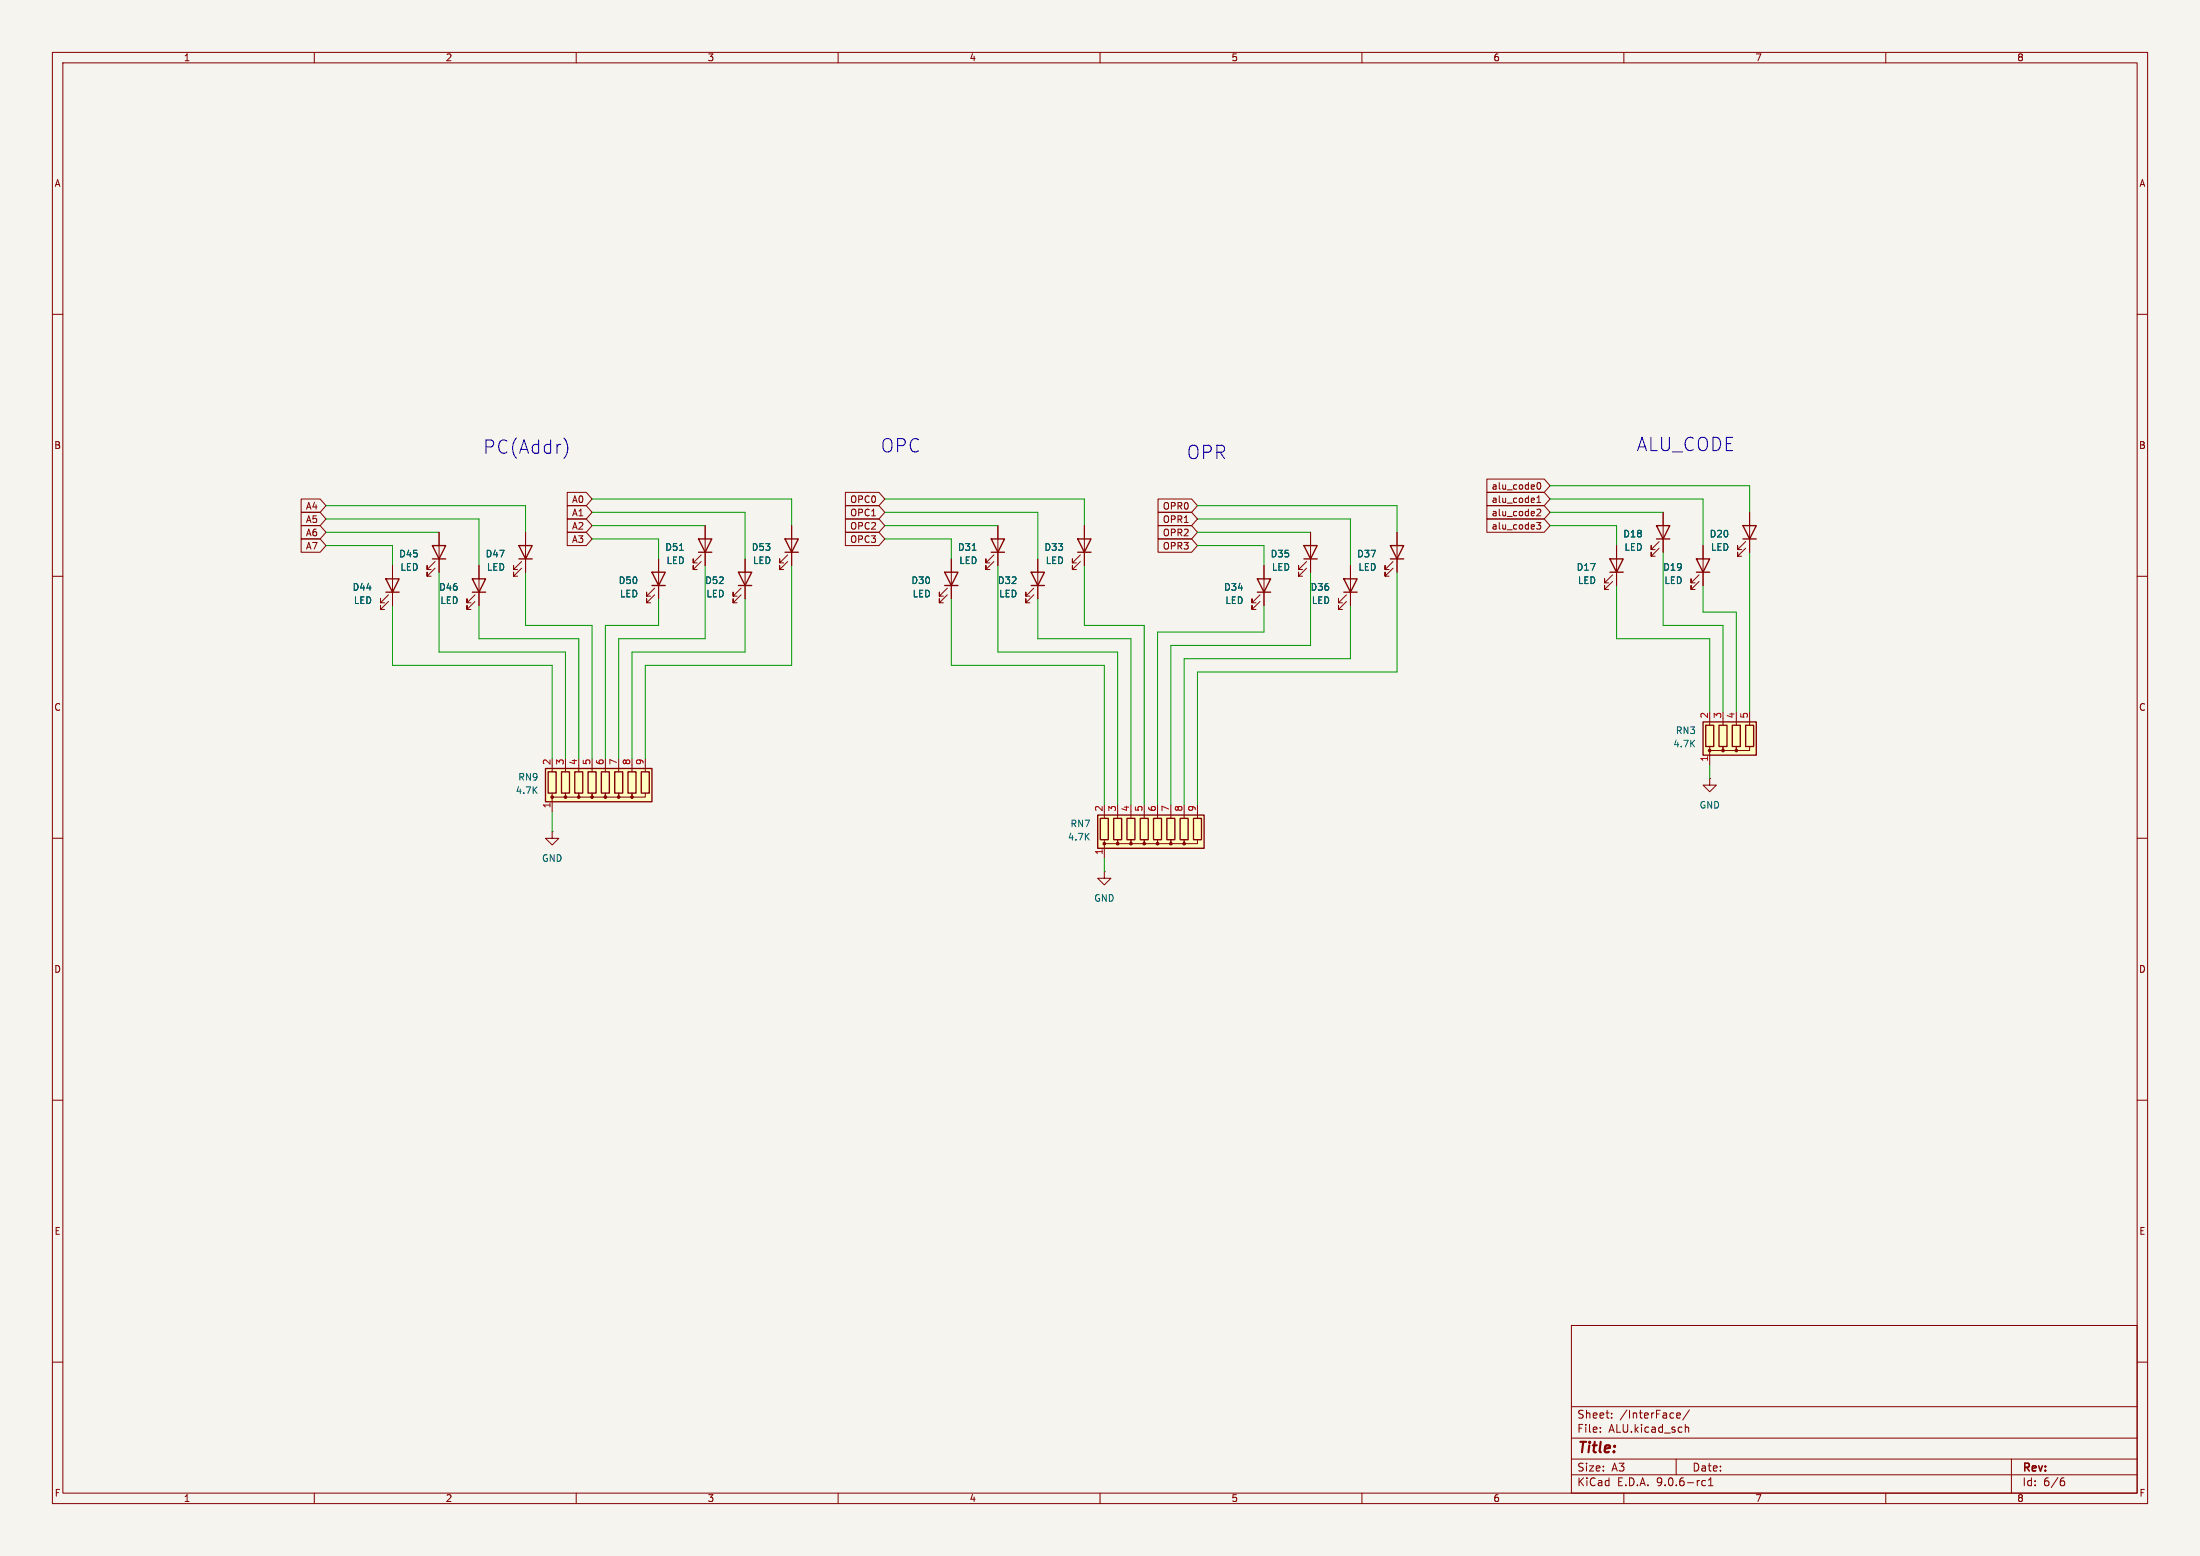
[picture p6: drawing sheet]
(kicad_sch
 (version 20250114)
 (generator "eeschema")
 (generator_version "9.0")
 (paper "A3")
 (lib_symbols
  (symbol "Device:R_Network04"
   (pin_names
    (offset 0) (hide yes)) (exclude_from_sim no) (in_bom yes) (on_board yes)
   (property "Reference" "RN" (at -7.62 0 90) (effects (font (size 1.27 1.27))))
   (property "Value" "R_Network04" (at 5.08 0 90) (effects (font (size 1.27 1.27))))
   (property "Footprint" "Resistor_THT:R_Array_SIP5" (at 6.985 0 90) (effects (font (size 1.27 1.27)) (hide yes)))
   (property "Datasheet" "http://www.vishay.com/docs/31509/csc.pdf" (at 0 0 0) (effects (font (size 1.27 1.27)) (hide yes)))
   (property "Description" "4 resistor network, star topology, bussed resistors, small symbol" (at 0 0 0) (effects (font (size 1.27 1.27)) (hide yes)))
   (symbol "R_Network04_0_1"
    (rectangle (start -6.35 -3.175) (end 3.81 3.175) (stroke (width 0.254) (type default)) (fill (type background)))
    (rectangle (start -5.842 1.524) (end -4.318 -2.54) (stroke (width 0.254) (type default)) (fill (type none)))
    (circle (center -5.08 2.286) (radius 0.254) (stroke (width 0) (type default)) (fill (type outline)))
    (polyline (pts (xy -5.08 1.524) (xy -5.08 2.286) (xy -2.54 2.286) (xy -2.54 1.524)) (stroke (width 0) (type default)) (fill (type none)))
    (polyline (pts (xy -5.08 -2.54) (xy -5.08 -3.81)) (stroke (width 0) (type default)) (fill (type none)))
    (rectangle (start -3.302 1.524) (end -1.778 -2.54) (stroke (width 0.254) (type default)) (fill (type none)))
    (circle (center -2.54 2.286) (radius 0.254) (stroke (width 0) (type default)) (fill (type outline)))
    (polyline (pts (xy -2.54 1.524) (xy -2.54 2.286) (xy 0 2.286) (xy 0 1.524)) (stroke (width 0) (type default)) (fill (type none)))
    (polyline (pts (xy -2.54 -2.54) (xy -2.54 -3.81)) (stroke (width 0) (type default)) (fill (type none)))
    (rectangle (start -0.762 1.524) (end 0.762 -2.54) (stroke (width 0.254) (type default)) (fill (type none)))
    (circle (center 0 2.286) (radius 0.254) (stroke (width 0) (type default)) (fill (type outline)))
    (polyline (pts (xy 0 1.524) (xy 0 2.286) (xy 2.54 2.286) (xy 2.54 1.524)) (stroke (width 0) (type default)) (fill (type none)))
    (polyline (pts (xy 0 -2.54) (xy 0 -3.81)) (stroke (width 0) (type default)) (fill (type none)))
    (rectangle (start 1.778 1.524) (end 3.302 -2.54) (stroke (width 0.254) (type default)) (fill (type none)))
    (polyline (pts (xy 2.54 -2.54) (xy 2.54 -3.81)) (stroke (width 0) (type default)) (fill (type none))))
   (symbol "R_Network04_1_1"
    (pin passive line (at -5.08 5.08 270) (length 2.54) (name "common" (effects (font (size 1.27 1.27)))) (number "1" (effects (font (size 1.27 1.27)))))
    (pin passive line (at -5.08 -5.08 90) (length 1.27) (name "R1" (effects (font (size 1.27 1.27)))) (number "2" (effects (font (size 1.27 1.27)))))
    (pin passive line (at -2.54 -5.08 90) (length 1.27) (name "R2" (effects (font (size 1.27 1.27)))) (number "3" (effects (font (size 1.27 1.27)))))
    (pin passive line (at 0 -5.08 90) (length 1.27) (name "R3" (effects (font (size 1.27 1.27)))) (number "4" (effects (font (size 1.27 1.27)))))
    (pin passive line (at 2.54 -5.08 90) (length 1.27) (name "R4" (effects (font (size 1.27 1.27)))) (number "5" (effects (font (size 1.27 1.27))))))
   (embedded_fonts no))
  (symbol "Device:R_Network08"
   (pin_names
    (offset 0) (hide yes)) (exclude_from_sim no) (in_bom yes) (on_board yes)
   (property "Reference" "RN" (at -12.7 0 90) (effects (font (size 1.27 1.27))))
   (property "Value" "R_Network08" (at 10.16 0 90) (effects (font (size 1.27 1.27))))
   (property "Footprint" "Resistor_THT:R_Array_SIP9" (at 12.065 0 90) (effects (font (size 1.27 1.27)) (hide yes)))
   (property "Datasheet" "http://www.vishay.com/docs/31509/csc.pdf" (at 0 0 0) (effects (font (size 1.27 1.27)) (hide yes)))
   (property "Description" "8 resistor network, star topology, bussed resistors, small symbol" (at 0 0 0) (effects (font (size 1.27 1.27)) (hide yes)))
   (symbol "R_Network08_0_1"
    (rectangle (start -11.43 -3.175) (end 8.89 3.175) (stroke (width 0.254) (type default)) (fill (type background)))
    (rectangle (start -10.922 1.524) (end -9.398 -2.54) (stroke (width 0.254) (type default)) (fill (type none)))
    (circle (center -10.16 2.286) (radius 0.254) (stroke (width 0) (type default)) (fill (type outline)))
    (polyline (pts (xy -10.16 1.524) (xy -10.16 2.286) (xy -7.62 2.286) (xy -7.62 1.524)) (stroke (width 0) (type default)) (fill (type none)))
    (polyline (pts (xy -10.16 -2.54) (xy -10.16 -3.81)) (stroke (width 0) (type default)) (fill (type none)))
    (rectangle (start -8.382 1.524) (end -6.858 -2.54) (stroke (width 0.254) (type default)) (fill (type none)))
    (circle (center -7.62 2.286) (radius 0.254) (stroke (width 0) (type default)) (fill (type outline)))
    (polyline (pts (xy -7.62 1.524) (xy -7.62 2.286) (xy -5.08 2.286) (xy -5.08 1.524)) (stroke (width 0) (type default)) (fill (type none)))
    (polyline (pts (xy -7.62 -2.54) (xy -7.62 -3.81)) (stroke (width 0) (type default)) (fill (type none)))
    (rectangle (start -5.842 1.524) (end -4.318 -2.54) (stroke (width 0.254) (type default)) (fill (type none)))
    (circle (center -5.08 2.286) (radius 0.254) (stroke (width 0) (type default)) (fill (type outline)))
    (polyline (pts (xy -5.08 1.524) (xy -5.08 2.286) (xy -2.54 2.286) (xy -2.54 1.524)) (stroke (width 0) (type default)) (fill (type none)))
    (polyline (pts (xy -5.08 -2.54) (xy -5.08 -3.81)) (stroke (width 0) (type default)) (fill (type none)))
    (rectangle (start -3.302 1.524) (end -1.778 -2.54) (stroke (width 0.254) (type default)) (fill (type none)))
    (circle (center -2.54 2.286) (radius 0.254) (stroke (width 0) (type default)) (fill (type outline)))
    (polyline (pts (xy -2.54 1.524) (xy -2.54 2.286) (xy 0 2.286) (xy 0 1.524)) (stroke (width 0) (type default)) (fill (type none)))
    (polyline (pts (xy -2.54 -2.54) (xy -2.54 -3.81)) (stroke (width 0) (type default)) (fill (type none)))
    (rectangle (start -0.762 1.524) (end 0.762 -2.54) (stroke (width 0.254) (type default)) (fill (type none)))
    (circle (center 0 2.286) (radius 0.254) (stroke (width 0) (type default)) (fill (type outline)))
    (polyline (pts (xy 0 1.524) (xy 0 2.286) (xy 2.54 2.286) (xy 2.54 1.524)) (stroke (width 0) (type default)) (fill (type none)))
    (polyline (pts (xy 0 -2.54) (xy 0 -3.81)) (stroke (width 0) (type default)) (fill (type none)))
    (rectangle (start 1.778 1.524) (end 3.302 -2.54) (stroke (width 0.254) (type default)) (fill (type none)))
    (circle (center 2.54 2.286) (radius 0.254) (stroke (width 0) (type default)) (fill (type outline)))
    (polyline (pts (xy 2.54 1.524) (xy 2.54 2.286) (xy 5.08 2.286) (xy 5.08 1.524)) (stroke (width 0) (type default)) (fill (type none)))
    (polyline (pts (xy 2.54 -2.54) (xy 2.54 -3.81)) (stroke (width 0) (type default)) (fill (type none)))
    (rectangle (start 4.318 1.524) (end 5.842 -2.54) (stroke (width 0.254) (type default)) (fill (type none)))
    (circle (center 5.08 2.286) (radius 0.254) (stroke (width 0) (type default)) (fill (type outline)))
    (polyline (pts (xy 5.08 1.524) (xy 5.08 2.286) (xy 7.62 2.286) (xy 7.62 1.524)) (stroke (width 0) (type default)) (fill (type none)))
    (polyline (pts (xy 5.08 -2.54) (xy 5.08 -3.81)) (stroke (width 0) (type default)) (fill (type none)))
    (rectangle (start 6.858 1.524) (end 8.382 -2.54) (stroke (width 0.254) (type default)) (fill (type none)))
    (polyline (pts (xy 7.62 -2.54) (xy 7.62 -3.81)) (stroke (width 0) (type default)) (fill (type none))))
   (symbol "R_Network08_1_1"
    (pin passive line (at -10.16 5.08 270) (length 2.54) (name "common" (effects (font (size 1.27 1.27)))) (number "1" (effects (font (size 1.27 1.27)))))
    (pin passive line (at -10.16 -5.08 90) (length 1.27) (name "R1" (effects (font (size 1.27 1.27)))) (number "2" (effects (font (size 1.27 1.27)))))
    (pin passive line (at -7.62 -5.08 90) (length 1.27) (name "R2" (effects (font (size 1.27 1.27)))) (number "3" (effects (font (size 1.27 1.27)))))
    (pin passive line (at -5.08 -5.08 90) (length 1.27) (name "R3" (effects (font (size 1.27 1.27)))) (number "4" (effects (font (size 1.27 1.27)))))
    (pin passive line (at -2.54 -5.08 90) (length 1.27) (name "R4" (effects (font (size 1.27 1.27)))) (number "5" (effects (font (size 1.27 1.27)))))
    (pin passive line (at 0 -5.08 90) (length 1.27) (name "R5" (effects (font (size 1.27 1.27)))) (number "6" (effects (font (size 1.27 1.27)))))
    (pin passive line (at 2.54 -5.08 90) (length 1.27) (name "R6" (effects (font (size 1.27 1.27)))) (number "7" (effects (font (size 1.27 1.27)))))
    (pin passive line (at 5.08 -5.08 90) (length 1.27) (name "R7" (effects (font (size 1.27 1.27)))) (number "8" (effects (font (size 1.27 1.27)))))
    (pin passive line (at 7.62 -5.08 90) (length 1.27) (name "R8" (effects (font (size 1.27 1.27)))) (number "9" (effects (font (size 1.27 1.27))))))
   (embedded_fonts no))
  (symbol "LED_1"
   (pin_numbers (hide yes))
   (pin_names
    (offset 1.016) (hide yes)) (exclude_from_sim no) (in_bom yes) (on_board yes)
   (property "Reference" "D" (at 0 2.54 0) (effects (font (size 1.27 1.27))))
   (property "Value" "LED" (at 0 -2.54 0) (effects (font (size 1.27 1.27))))
   (property "Footprint" "" (at 0 0 0) (effects (font (size 1.27 1.27)) (hide yes)))
   (property "Datasheet" "~" (at 0 0 0) (effects (font (size 1.27 1.27)) (hide yes)))
   (property "Description" "Light emitting diode" (at 0 0 0) (effects (font (size 1.27 1.27)) (hide yes)))
   (property "Sim.Pins" "1=K 2=A" (at 0 0 0) (effects (font (size 1.27 1.27)) (hide yes)))
   (symbol "LED_1_0_1"
    (polyline (pts (xy -3.048 -0.762) (xy -4.572 -2.286) (xy -3.81 -2.286) (xy -4.572 -2.286) (xy -4.572 -1.524)) (stroke (width 0) (type default)) (fill (type none)))
    (polyline (pts (xy -1.778 -0.762) (xy -3.302 -2.286) (xy -2.54 -2.286) (xy -3.302 -2.286) (xy -3.302 -1.524)) (stroke (width 0) (type default)) (fill (type none)))
    (polyline (pts (xy -1.27 0) (xy 1.27 0)) (stroke (width 0) (type default)) (fill (type none)))
    (polyline (pts (xy -1.27 -1.27) (xy -1.27 1.27)) (stroke (width 0.254) (type default)) (fill (type none)))
    (polyline (pts (xy 1.27 -1.27) (xy 1.27 1.27) (xy -1.27 0) (xy 1.27 -1.27)) (stroke (width 0.254) (type default)) (fill (type none))))
   (symbol "LED_1_1_1"
    (pin passive line (at -3.81 0 0) (length 2.54) (name "K" (effects (font (size 1.27 1.27)))) (number "1" (effects (font (size 1.27 1.27)))))
    (pin passive line (at 3.81 0 180) (length 2.54) (name "A" (effects (font (size 1.27 1.27)))) (number "2" (effects (font (size 1.27 1.27))))))
   (embedded_fonts no))
  (symbol "power:GND"
   (power)
   (pin_numbers (hide yes))
   (pin_names
    (offset 0) (hide yes)) (exclude_from_sim no) (in_bom yes) (on_board yes)
   (property "Reference" "#PWR" (at 0 -6.35 0) (effects (font (size 1.27 1.27)) (hide yes)))
   (property "Value" "GND" (at 0 -3.81 0) (effects (font (size 1.27 1.27))))
   (property "Footprint" "" (at 0 0 0) (effects (font (size 1.27 1.27)) (hide yes)))
   (property "Datasheet" "" (at 0 0 0) (effects (font (size 1.27 1.27)) (hide yes)))
   (property "Description" "Power symbol creates a global label with name \"GND\" , ground" (at 0 0 0) (effects (font (size 1.27 1.27)) (hide yes)))
   (symbol "GND_0_1"
    (polyline (pts (xy 0 0) (xy 0 -1.27) (xy 1.27 -1.27) (xy 0 -2.54) (xy -1.27 -1.27) (xy 0 -1.27)) (stroke (width 0) (type default)) (fill (type none))))
   (symbol "GND_1_1"
    (pin power_in line (at 0 0 270) (length 0) (name "~" (effects (font (size 1.27 1.27)))) (number "1" (effects (font (size 1.27 1.27))))))
   (embedded_fonts no)))
 (text "OPC"
  (exclude_from_sim no)
  (at 171.958 85.344 0)
  (effects (font (size 2.54 2.54))))
 (text "OPR"
  (exclude_from_sim no)
  (at 230.378 86.614 0)
  (effects (font (size 2.54 2.54))))
 (text "ALU_CODE"
  (exclude_from_sim no)
  (at 321.818 85.09 0)
  (effects (font (size 2.54 2.54))))
 (text "PC(Addr)"
  (exclude_from_sim no)
  (at 100.584 85.598 0)
  (effects (font (size 2.54 2.54))))
 (wire
  (pts (xy 113.03 95.25) (xy 151.13 95.25))
  (stroke (width 0) (type default)))
 (wire
  (pts (xy 151.13 95.25) (xy 151.13 100.33))
  (stroke (width 0) (type default)))
 (wire
  (pts (xy 326.39 146.05) (xy 326.39 148.59))
  (stroke (width 0) (type default)))
 (wire
  (pts (xy 134.62 121.92) (xy 118.11 121.92))
  (stroke (width 0) (type default)))
 (wire
  (pts (xy 228.6 101.6) (xy 250.19 101.6))
  (stroke (width 0) (type default)))
 (wire
  (pts (xy 115.57 119.38) (xy 115.57 144.78))
  (stroke (width 0) (type default)))
 (wire
  (pts (xy 210.82 127) (xy 210.82 153.67))
  (stroke (width 0) (type default)))
 (wire
  (pts (xy 62.23 99.06) (xy 91.44 99.06))
  (stroke (width 0) (type default)))
 (wire
  (pts (xy 325.12 116.84) (xy 331.47 116.84))
  (stroke (width 0) (type default)))
 (wire
  (pts (xy 83.82 109.22) (xy 83.82 124.46))
  (stroke (width 0) (type default)))
 (wire
  (pts (xy 250.19 109.22) (xy 250.19 123.19))
  (stroke (width 0) (type default)))
 (wire
  (pts (xy 74.93 104.14) (xy 62.23 104.14))
  (stroke (width 0) (type default)))
 (wire
  (pts (xy 241.3 115.57) (xy 241.3 120.65))
  (stroke (width 0) (type default)))
 (wire
  (pts (xy 257.81 115.57) (xy 257.81 125.73))
  (stroke (width 0) (type default)))
 (wire
  (pts (xy 210.82 163.83) (xy 210.82 166.37))
  (stroke (width 0) (type default)))
 (wire
  (pts (xy 207.01 107.95) (xy 207.01 119.38))
  (stroke (width 0) (type default)))
 (wire
  (pts (xy 257.81 99.06) (xy 257.81 107.95))
  (stroke (width 0) (type default)))
 (wire
  (pts (xy 295.91 95.25) (xy 325.12 95.25))
  (stroke (width 0) (type default)))
 (wire
  (pts (xy 107.95 124.46) (xy 107.95 144.78))
  (stroke (width 0) (type default)))
 (wire
  (pts (xy 142.24 114.3) (xy 142.24 124.46))
  (stroke (width 0) (type default)))
 (wire
  (pts (xy 142.24 97.79) (xy 142.24 106.68))
  (stroke (width 0) (type default)))
 (wire
  (pts (xy 125.73 102.87) (xy 125.73 106.68))
  (stroke (width 0) (type default)))
 (wire
  (pts (xy 100.33 109.22) (xy 100.33 119.38))
  (stroke (width 0) (type default)))
 (wire
  (pts (xy 198.12 97.79) (xy 198.12 106.68))
  (stroke (width 0) (type default)))
 (wire
  (pts (xy 168.91 97.79) (xy 198.12 97.79))
  (stroke (width 0) (type default)))
 (wire
  (pts (xy 266.7 109.22) (xy 266.7 128.27))
  (stroke (width 0) (type default)))
 (wire
  (pts (xy 105.41 127) (xy 105.41 144.78))
  (stroke (width 0) (type default)))
 (wire
  (pts (xy 181.61 102.87) (xy 181.61 106.68))
  (stroke (width 0) (type default)))
 (wire
  (pts (xy 74.93 127) (xy 105.41 127))
  (stroke (width 0) (type default)))
 (wire
  (pts (xy 125.73 102.87) (xy 113.03 102.87))
  (stroke (width 0) (type default)))
 (wire
  (pts (xy 241.3 104.14) (xy 241.3 107.95))
  (stroke (width 0) (type default)))
 (wire
  (pts (xy 123.19 127) (xy 151.13 127))
  (stroke (width 0) (type default)))
 (wire
  (pts (xy 74.93 115.57) (xy 74.93 127))
  (stroke (width 0) (type default)))
 (wire
  (pts (xy 228.6 99.06) (xy 257.81 99.06))
  (stroke (width 0) (type default)))
 (wire
  (pts (xy 266.7 128.27) (xy 228.6 128.27))
  (stroke (width 0) (type default)))
 (wire
  (pts (xy 113.03 100.33) (xy 134.62 100.33))
  (stroke (width 0) (type default)))
 (wire
  (pts (xy 190.5 107.95) (xy 190.5 124.46))
  (stroke (width 0) (type default)))
 (wire
  (pts (xy 198.12 114.3) (xy 198.12 121.92))
  (stroke (width 0) (type default)))
 (wire
  (pts (xy 125.73 114.3) (xy 125.73 119.38))
  (stroke (width 0) (type default)))
 (wire
  (pts (xy 334.01 105.41) (xy 334.01 135.89))
  (stroke (width 0) (type default)))
 (wire
  (pts (xy 250.19 123.19) (xy 223.52 123.19))
  (stroke (width 0) (type default)))
 (wire
  (pts (xy 257.81 125.73) (xy 226.06 125.73))
  (stroke (width 0) (type default)))
 (wire
  (pts (xy 266.7 96.52) (xy 266.7 101.6))
  (stroke (width 0) (type default)))
 (wire
  (pts (xy 228.6 128.27) (xy 228.6 153.67))
  (stroke (width 0) (type default)))
 (wire
  (pts (xy 207.01 95.25) (xy 207.01 100.33))
  (stroke (width 0) (type default)))
 (wire
  (pts (xy 326.39 121.92) (xy 326.39 135.89))
  (stroke (width 0) (type default)))
 (wire
  (pts (xy 213.36 124.46) (xy 213.36 153.67))
  (stroke (width 0) (type default)))
 (wire
  (pts (xy 334.01 92.71) (xy 334.01 97.79))
  (stroke (width 0) (type default)))
 (wire
  (pts (xy 223.52 123.19) (xy 223.52 153.67))
  (stroke (width 0) (type default)))
 (wire
  (pts (xy 308.61 111.76) (xy 308.61 121.92))
  (stroke (width 0) (type default)))
 (wire
  (pts (xy 241.3 104.14) (xy 228.6 104.14))
  (stroke (width 0) (type default)))
 (wire
  (pts (xy 83.82 124.46) (xy 107.95 124.46))
  (stroke (width 0) (type default)))
 (wire
  (pts (xy 74.93 104.14) (xy 74.93 107.95))
  (stroke (width 0) (type default)))
 (wire
  (pts (xy 308.61 100.33) (xy 308.61 104.14))
  (stroke (width 0) (type default)))
 (wire
  (pts (xy 168.91 95.25) (xy 207.01 95.25))
  (stroke (width 0) (type default)))
 (wire
  (pts (xy 118.11 121.92) (xy 118.11 144.78))
  (stroke (width 0) (type default)))
 (wire
  (pts (xy 100.33 96.52) (xy 100.33 101.6))
  (stroke (width 0) (type default)))
 (wire
  (pts (xy 62.23 101.6) (xy 83.82 101.6))
  (stroke (width 0) (type default)))
 (wire
  (pts (xy 91.44 115.57) (xy 91.44 121.92))
  (stroke (width 0) (type default)))
 (wire
  (pts (xy 295.91 92.71) (xy 334.01 92.71))
  (stroke (width 0) (type default)))
 (wire
  (pts (xy 317.5 105.41) (xy 317.5 119.38))
  (stroke (width 0) (type default)))
 (wire
  (pts (xy 123.19 144.78) (xy 123.19 127))
  (stroke (width 0) (type default)))
 (wire
  (pts (xy 308.61 100.33) (xy 295.91 100.33))
  (stroke (width 0) (type default)))
 (wire
  (pts (xy 325.12 95.25) (xy 325.12 104.14))
  (stroke (width 0) (type default)))
 (wire
  (pts (xy 198.12 121.92) (xy 215.9 121.92))
  (stroke (width 0) (type default)))
 (wire
  (pts (xy 218.44 119.38) (xy 218.44 153.67))
  (stroke (width 0) (type default)))
 (wire
  (pts (xy 220.98 120.65) (xy 220.98 153.67))
  (stroke (width 0) (type default)))
 (wire
  (pts (xy 181.61 127) (xy 210.82 127))
  (stroke (width 0) (type default)))
 (wire
  (pts (xy 113.03 119.38) (xy 113.03 144.78))
  (stroke (width 0) (type default)))
 (wire
  (pts (xy 105.41 154.94) (xy 105.41 158.75))
  (stroke (width 0) (type default)))
 (wire
  (pts (xy 328.93 119.38) (xy 328.93 135.89))
  (stroke (width 0) (type default)))
 (wire
  (pts (xy 226.06 125.73) (xy 226.06 153.67))
  (stroke (width 0) (type default)))
 (wire
  (pts (xy 100.33 119.38) (xy 113.03 119.38))
  (stroke (width 0) (type default)))
 (wire
  (pts (xy 181.61 102.87) (xy 168.91 102.87))
  (stroke (width 0) (type default)))
 (wire
  (pts (xy 62.23 96.52) (xy 100.33 96.52))
  (stroke (width 0) (type default)))
 (wire
  (pts (xy 91.44 99.06) (xy 91.44 107.95))
  (stroke (width 0) (type default)))
 (wire
  (pts (xy 113.03 97.79) (xy 142.24 97.79))
  (stroke (width 0) (type default)))
 (wire
  (pts (xy 91.44 121.92) (xy 110.49 121.92))
  (stroke (width 0) (type default)))
 (wire
  (pts (xy 134.62 107.95) (xy 134.62 121.92))
  (stroke (width 0) (type default)))
 (wire
  (pts (xy 181.61 114.3) (xy 181.61 127))
  (stroke (width 0) (type default)))
 (wire
  (pts (xy 325.12 111.76) (xy 325.12 116.84))
  (stroke (width 0) (type default)))
 (wire
  (pts (xy 215.9 121.92) (xy 215.9 153.67))
  (stroke (width 0) (type default)))
 (wire
  (pts (xy 241.3 120.65) (xy 220.98 120.65))
  (stroke (width 0) (type default)))
 (wire
  (pts (xy 142.24 124.46) (xy 120.65 124.46))
  (stroke (width 0) (type default)))
 (wire
  (pts (xy 190.5 124.46) (xy 213.36 124.46))
  (stroke (width 0) (type default)))
 (wire
  (pts (xy 125.73 119.38) (xy 115.57 119.38))
  (stroke (width 0) (type default)))
 (wire
  (pts (xy 308.61 121.92) (xy 326.39 121.92))
  (stroke (width 0) (type default)))
 (wire
  (pts (xy 110.49 121.92) (xy 110.49 144.78))
  (stroke (width 0) (type default)))
 (wire
  (pts (xy 331.47 116.84) (xy 331.47 135.89))
  (stroke (width 0) (type default)))
 (wire
  (pts (xy 317.5 119.38) (xy 328.93 119.38))
  (stroke (width 0) (type default)))
 (wire
  (pts (xy 120.65 124.46) (xy 120.65 144.78))
  (stroke (width 0) (type default)))
 (wire
  (pts (xy 151.13 107.95) (xy 151.13 127))
  (stroke (width 0) (type default)))
 (wire
  (pts (xy 207.01 119.38) (xy 218.44 119.38))
  (stroke (width 0) (type default)))
 (wire
  (pts (xy 168.91 100.33) (xy 190.5 100.33))
  (stroke (width 0) (type default)))
 (wire
  (pts (xy 295.91 97.79) (xy 317.5 97.79))
  (stroke (width 0) (type default)))
 (wire
  (pts (xy 228.6 96.52) (xy 266.7 96.52))
  (stroke (width 0) (type default)))
 (global_label "OPR0"
  (shape input)
  (at 228.6 96.52 180)
  (fields_autoplaced yes)
  (effects (font (size 1.27 1.27)) (justify right))
  (property "Intersheetrefs" "${INTERSHEET_REFS}" (at 220.5348 96.52 0) (effects (font (size 1.27 1.27)) (justify right) (hide yes))))
 (global_label "A0"
  (shape input)
  (at 113.03 95.25 180)
  (fields_autoplaced yes)
  (effects (font (size 1.27 1.27)) (justify right))
  (property "Intersheetrefs" "${INTERSHEET_REFS}" (at 107.7467 95.25 0) (effects (font (size 1.27 1.27)) (justify right) (hide yes))))
 (global_label "OPC2"
  (shape input)
  (at 168.91 100.33 180)
  (fields_autoplaced yes)
  (effects (font (size 1.27 1.27)) (justify right))
  (property "Intersheetrefs" "${INTERSHEET_REFS}" (at 160.8448 100.33 0) (effects (font (size 1.27 1.27)) (justify right) (hide yes))))
 (global_label "OPR1"
  (shape input)
  (at 228.6 99.06 180)
  (fields_autoplaced yes)
  (effects (font (size 1.27 1.27)) (justify right))
  (property "Intersheetrefs" "${INTERSHEET_REFS}" (at 220.5348 99.06 0) (effects (font (size 1.27 1.27)) (justify right) (hide yes))))
 (global_label "alu_code1"
  (shape input)
  (at 295.91 95.25 180)
  (fields_autoplaced yes)
  (effects (font (size 1.27 1.27)) (justify right))
  (property "Intersheetrefs" "${INTERSHEET_REFS}" (at 283.3093 95.25 0) (effects (font (size 1.27 1.27)) (justify right) (hide yes))))
 (global_label "A1"
  (shape input)
  (at 113.03 97.79 180)
  (fields_autoplaced yes)
  (effects (font (size 1.27 1.27)) (justify right))
  (property "Intersheetrefs" "${INTERSHEET_REFS}" (at 107.7467 97.79 0) (effects (font (size 1.27 1.27)) (justify right) (hide yes))))
 (global_label "A3"
  (shape input)
  (at 113.03 102.87 180)
  (fields_autoplaced yes)
  (effects (font (size 1.27 1.27)) (justify right))
  (property "Intersheetrefs" "${INTERSHEET_REFS}" (at 107.7467 102.87 0) (effects (font (size 1.27 1.27)) (justify right) (hide yes))))
 (global_label "A4"
  (shape input)
  (at 62.23 96.52 180)
  (fields_autoplaced yes)
  (effects (font (size 1.27 1.27)) (justify right))
  (property "Intersheetrefs" "${INTERSHEET_REFS}" (at 56.9467 96.52 0) (effects (font (size 1.27 1.27)) (justify right) (hide yes))))
 (global_label "OPC1"
  (shape input)
  (at 168.91 97.79 180)
  (fields_autoplaced yes)
  (effects (font (size 1.27 1.27)) (justify right))
  (property "Intersheetrefs" "${INTERSHEET_REFS}" (at 160.8448 97.79 0) (effects (font (size 1.27 1.27)) (justify right) (hide yes))))
 (global_label "A5"
  (shape input)
  (at 62.23 99.06 180)
  (fields_autoplaced yes)
  (effects (font (size 1.27 1.27)) (justify right))
  (property "Intersheetrefs" "${INTERSHEET_REFS}" (at 56.9467 99.06 0) (effects (font (size 1.27 1.27)) (justify right) (hide yes))))
 (global_label "OPR3"
  (shape input)
  (at 228.6 104.14 180)
  (fields_autoplaced yes)
  (effects (font (size 1.27 1.27)) (justify right))
  (property "Intersheetrefs" "${INTERSHEET_REFS}" (at 220.5348 104.14 0) (effects (font (size 1.27 1.27)) (justify right) (hide yes))))
 (global_label "A7"
  (shape input)
  (at 62.23 104.14 180)
  (fields_autoplaced yes)
  (effects (font (size 1.27 1.27)) (justify right))
  (property "Intersheetrefs" "${INTERSHEET_REFS}" (at 56.9467 104.14 0) (effects (font (size 1.27 1.27)) (justify right) (hide yes))))
 (global_label "OPC0"
  (shape input)
  (at 168.91 95.25 180)
  (fields_autoplaced yes)
  (effects (font (size 1.27 1.27)) (justify right))
  (property "Intersheetrefs" "${INTERSHEET_REFS}" (at 160.8448 95.25 0) (effects (font (size 1.27 1.27)) (justify right) (hide yes))))
 (global_label "OPR2"
  (shape input)
  (at 228.6 101.6 180)
  (fields_autoplaced yes)
  (effects (font (size 1.27 1.27)) (justify right))
  (property "Intersheetrefs" "${INTERSHEET_REFS}" (at 220.5348 101.6 0) (effects (font (size 1.27 1.27)) (justify right) (hide yes))))
 (global_label "OPC3"
  (shape input)
  (at 168.91 102.87 180)
  (fields_autoplaced yes)
  (effects (font (size 1.27 1.27)) (justify right))
  (property "Intersheetrefs" "${INTERSHEET_REFS}" (at 160.8448 102.87 0) (effects (font (size 1.27 1.27)) (justify right) (hide yes))))
 (global_label "alu_code0"
  (shape input)
  (at 295.91 92.71 180)
  (fields_autoplaced yes)
  (effects (font (size 1.27 1.27)) (justify right))
  (property "Intersheetrefs" "${INTERSHEET_REFS}" (at 283.3093 92.71 0) (effects (font (size 1.27 1.27)) (justify right) (hide yes))))
 (global_label "A6"
  (shape input)
  (at 62.23 101.6 180)
  (fields_autoplaced yes)
  (effects (font (size 1.27 1.27)) (justify right))
  (property "Intersheetrefs" "${INTERSHEET_REFS}" (at 56.9467 101.6 0) (effects (font (size 1.27 1.27)) (justify right) (hide yes))))
 (global_label "A2"
  (shape input)
  (at 113.03 100.33 180)
  (fields_autoplaced yes)
  (effects (font (size 1.27 1.27)) (justify right))
  (property "Intersheetrefs" "${INTERSHEET_REFS}" (at 107.7467 100.33 0) (effects (font (size 1.27 1.27)) (justify right) (hide yes))))
 (global_label "alu_code2"
  (shape input)
  (at 295.91 97.79 180)
  (fields_autoplaced yes)
  (effects (font (size 1.27 1.27)) (justify right))
  (property "Intersheetrefs" "${INTERSHEET_REFS}" (at 283.3093 97.79 0) (effects (font (size 1.27 1.27)) (justify right) (hide yes))))
 (global_label "alu_code3"
  (shape input)
  (at 295.91 100.33 180)
  (fields_autoplaced yes)
  (effects (font (size 1.27 1.27)) (justify right))
  (property "Intersheetrefs" "${INTERSHEET_REFS}" (at 283.3093 100.33 0) (effects (font (size 1.27 1.27)) (justify right) (hide yes))))
 (symbol
  (lib_name "LED_1")
  (lib_id "Device:LED")
  (at 241.3 111.76 270)
  (mirror x)
  (unit 1)
  (exclude_from_sim no)
  (in_bom yes)
  (on_board yes)
  (dnp no)
  (fields_autoplaced yes)
  (property "Reference" "D34" (at 237.49 112.0774 90) (effects (font (size 1.27 1.27)) (justify right)))
  (property "Value" "LED" (at 237.49 114.6174 90) (effects (font (size 1.27 1.27)) (justify right)))
  (property "Footprint" "LED_THT:LED_D3.0mm_Clear" (at 241.3 111.76 0) (effects (font (size 1.27 1.27)) (hide yes)))
  (property "Datasheet" "~" (at 241.3 111.76 0) (effects (font (size 1.27 1.27)) (hide yes)))
  (property "Description" "Light emitting diode" (at 241.3 111.76 0) (effects (font (size 1.27 1.27)) (hide yes)))
  (property "Sim.Pins" "1=K 2=A" (at 241.3 111.76 0) (effects (font (size 1.27 1.27)) (hide yes)))
  (pin "1")
  (pin "2"))
 (symbol
  (lib_name "LED_1")
  (lib_id "Device:LED")
  (at 100.33 105.41 270)
  (mirror x)
  (unit 1)
  (exclude_from_sim no)
  (in_bom yes)
  (on_board yes)
  (dnp no)
  (fields_autoplaced yes)
  (property "Reference" "D47" (at 96.52 105.7274 90) (effects (font (size 1.27 1.27)) (justify right)))
  (property "Value" "LED" (at 96.52 108.2674 90) (effects (font (size 1.27 1.27)) (justify right)))
  (property "Footprint" "LED_THT:LED_D3.0mm_Clear" (at 100.33 105.41 0) (effects (font (size 1.27 1.27)) (hide yes)))
  (property "Datasheet" "~" (at 100.33 105.41 0) (effects (font (size 1.27 1.27)) (hide yes)))
  (property "Description" "Light emitting diode" (at 100.33 105.41 0) (effects (font (size 1.27 1.27)) (hide yes)))
  (property "Sim.Pins" "1=K 2=A" (at 100.33 105.41 0) (effects (font (size 1.27 1.27)) (hide yes)))
  (pin "1")
  (pin "2"))
 (symbol
  (lib_name "LED_1")
  (lib_id "Device:LED")
  (at 151.13 104.14 270)
  (mirror x)
  (unit 1)
  (exclude_from_sim no)
  (in_bom yes)
  (on_board yes)
  (dnp no)
  (fields_autoplaced yes)
  (property "Reference" "D53" (at 147.32 104.4574 90) (effects (font (size 1.27 1.27)) (justify right)))
  (property "Value" "LED" (at 147.32 106.9974 90) (effects (font (size 1.27 1.27)) (justify right)))
  (property "Footprint" "LED_THT:LED_D3.0mm_Clear" (at 151.13 104.14 0) (effects (font (size 1.27 1.27)) (hide yes)))
  (property "Datasheet" "~" (at 151.13 104.14 0) (effects (font (size 1.27 1.27)) (hide yes)))
  (property "Description" "Light emitting diode" (at 151.13 104.14 0) (effects (font (size 1.27 1.27)) (hide yes)))
  (property "Sim.Pins" "1=K 2=A" (at 151.13 104.14 0) (effects (font (size 1.27 1.27)) (hide yes)))
  (pin "1")
  (pin "2"))
 (symbol
  (lib_name "LED_1")
  (lib_id "Device:LED")
  (at 334.01 101.6 270)
  (mirror x)
  (unit 1)
  (exclude_from_sim no)
  (in_bom yes)
  (on_board yes)
  (dnp no)
  (fields_autoplaced yes)
  (property "Reference" "D20" (at 330.2 101.9174 90) (effects (font (size 1.27 1.27)) (justify right)))
  (property "Value" "LED" (at 330.2 104.4574 90) (effects (font (size 1.27 1.27)) (justify right)))
  (property "Footprint" "LED_THT:LED_D3.0mm_Clear" (at 334.01 101.6 0) (effects (font (size 1.27 1.27)) (hide yes)))
  (property "Datasheet" "~" (at 334.01 101.6 0) (effects (font (size 1.27 1.27)) (hide yes)))
  (property "Description" "Light emitting diode" (at 334.01 101.6 0) (effects (font (size 1.27 1.27)) (hide yes)))
  (property "Sim.Pins" "1=K 2=A" (at 334.01 101.6 0) (effects (font (size 1.27 1.27)) (hide yes)))
  (pin "1")
  (pin "2"))
 (symbol
  (lib_name "LED_1")
  (lib_id "Device:LED")
  (at 125.73 110.49 270)
  (mirror x)
  (unit 1)
  (exclude_from_sim no)
  (in_bom yes)
  (on_board yes)
  (dnp no)
  (fields_autoplaced yes)
  (property "Reference" "D50" (at 121.92 110.8074 90) (effects (font (size 1.27 1.27)) (justify right)))
  (property "Value" "LED" (at 121.92 113.3474 90) (effects (font (size 1.27 1.27)) (justify right)))
  (property "Footprint" "LED_THT:LED_D3.0mm_Clear" (at 125.73 110.49 0) (effects (font (size 1.27 1.27)) (hide yes)))
  (property "Datasheet" "~" (at 125.73 110.49 0) (effects (font (size 1.27 1.27)) (hide yes)))
  (property "Description" "Light emitting diode" (at 125.73 110.49 0) (effects (font (size 1.27 1.27)) (hide yes)))
  (property "Sim.Pins" "1=K 2=A" (at 125.73 110.49 0) (effects (font (size 1.27 1.27)) (hide yes)))
  (pin "1")
  (pin "2"))
 (symbol
  (lib_name "LED_1")
  (lib_id "Device:LED")
  (at 207.01 104.14 270)
  (mirror x)
  (unit 1)
  (exclude_from_sim no)
  (in_bom yes)
  (on_board yes)
  (dnp no)
  (fields_autoplaced yes)
  (property "Reference" "D33" (at 203.2 104.4574 90) (effects (font (size 1.27 1.27)) (justify right)))
  (property "Value" "LED" (at 203.2 106.9974 90) (effects (font (size 1.27 1.27)) (justify right)))
  (property "Footprint" "LED_THT:LED_D3.0mm_Clear" (at 207.01 104.14 0) (effects (font (size 1.27 1.27)) (hide yes)))
  (property "Datasheet" "~" (at 207.01 104.14 0) (effects (font (size 1.27 1.27)) (hide yes)))
  (property "Description" "Light emitting diode" (at 207.01 104.14 0) (effects (font (size 1.27 1.27)) (hide yes)))
  (property "Sim.Pins" "1=K 2=A" (at 207.01 104.14 0) (effects (font (size 1.27 1.27)) (hide yes)))
  (pin "1")
  (pin "2"))
 (symbol
  (lib_name "LED_1")
  (lib_id "Device:LED")
  (at 250.19 105.41 270)
  (mirror x)
  (unit 1)
  (exclude_from_sim no)
  (in_bom yes)
  (on_board yes)
  (dnp no)
  (fields_autoplaced yes)
  (property "Reference" "D35" (at 246.38 105.7274 90) (effects (font (size 1.27 1.27)) (justify right)))
  (property "Value" "LED" (at 246.38 108.2674 90) (effects (font (size 1.27 1.27)) (justify right)))
  (property "Footprint" "LED_THT:LED_D3.0mm_Clear" (at 250.19 105.41 0) (effects (font (size 1.27 1.27)) (hide yes)))
  (property "Datasheet" "~" (at 250.19 105.41 0) (effects (font (size 1.27 1.27)) (hide yes)))
  (property "Description" "Light emitting diode" (at 250.19 105.41 0) (effects (font (size 1.27 1.27)) (hide yes)))
  (property "Sim.Pins" "1=K 2=A" (at 250.19 105.41 0) (effects (font (size 1.27 1.27)) (hide yes)))
  (pin "1")
  (pin "2"))
 (symbol
  (lib_id "Device:R_Network04")
  (at 331.47 140.97 0)
  (mirror x)
  (unit 1)
  (exclude_from_sim no)
  (in_bom yes)
  (on_board yes)
  (dnp no)
  (fields_autoplaced yes)
  (property "Reference" "RN3" (at 323.85 139.4459 0) (effects (font (size 1.27 1.27)) (justify right)))
  (property "Value" "4.7K" (at 323.85 141.9859 0) (effects (font (size 1.27 1.27)) (justify right)))
  (property "Footprint" "Resistor_THT:R_Array_SIP5" (at 338.455 140.97 90) (effects (font (size 1.27 1.27)) (hide yes)))
  (property "Datasheet" "http://www.vishay.com/docs/31509/csc.pdf" (at 331.47 140.97 0) (effects (font (size 1.27 1.27)) (hide yes)))
  (property "Description" "4 resistor network, star topology, bussed resistors, small symbol" (at 331.47 140.97 0) (effects (font (size 1.27 1.27)) (hide yes)))
  (pin "2")
  (pin "3")
  (pin "4")
  (pin "1")
  (pin "5"))
 (symbol
  (lib_name "LED_1")
  (lib_id "Device:LED")
  (at 325.12 107.95 270)
  (mirror x)
  (unit 1)
  (exclude_from_sim no)
  (in_bom yes)
  (on_board yes)
  (dnp no)
  (fields_autoplaced yes)
  (property "Reference" "D19" (at 321.31 108.2674 90) (effects (font (size 1.27 1.27)) (justify right)))
  (property "Value" "LED" (at 321.31 110.8074 90) (effects (font (size 1.27 1.27)) (justify right)))
  (property "Footprint" "LED_THT:LED_D3.0mm_Clear" (at 325.12 107.95 0) (effects (font (size 1.27 1.27)) (hide yes)))
  (property "Datasheet" "~" (at 325.12 107.95 0) (effects (font (size 1.27 1.27)) (hide yes)))
  (property "Description" "Light emitting diode" (at 325.12 107.95 0) (effects (font (size 1.27 1.27)) (hide yes)))
  (property "Sim.Pins" "1=K 2=A" (at 325.12 107.95 0) (effects (font (size 1.27 1.27)) (hide yes)))
  (pin "1")
  (pin "2"))
 (symbol
  (lib_name "LED_1")
  (lib_id "Device:LED")
  (at 317.5 101.6 270)
  (mirror x)
  (unit 1)
  (exclude_from_sim no)
  (in_bom yes)
  (on_board yes)
  (dnp no)
  (fields_autoplaced yes)
  (property "Reference" "D18" (at 313.69 101.9174 90) (effects (font (size 1.27 1.27)) (justify right)))
  (property "Value" "LED" (at 313.69 104.4574 90) (effects (font (size 1.27 1.27)) (justify right)))
  (property "Footprint" "LED_THT:LED_D3.0mm_Clear" (at 317.5 101.6 0) (effects (font (size 1.27 1.27)) (hide yes)))
  (property "Datasheet" "~" (at 317.5 101.6 0) (effects (font (size 1.27 1.27)) (hide yes)))
  (property "Description" "Light emitting diode" (at 317.5 101.6 0) (effects (font (size 1.27 1.27)) (hide yes)))
  (property "Sim.Pins" "1=K 2=A" (at 317.5 101.6 0) (effects (font (size 1.27 1.27)) (hide yes)))
  (pin "1")
  (pin "2"))
 (symbol
  (lib_name "LED_1")
  (lib_id "Device:LED")
  (at 308.61 107.95 270)
  (mirror x)
  (unit 1)
  (exclude_from_sim no)
  (in_bom yes)
  (on_board yes)
  (dnp no)
  (fields_autoplaced yes)
  (property "Reference" "D17" (at 304.8 108.2674 90) (effects (font (size 1.27 1.27)) (justify right)))
  (property "Value" "LED" (at 304.8 110.8074 90) (effects (font (size 1.27 1.27)) (justify right)))
  (property "Footprint" "LED_THT:LED_D3.0mm_Clear" (at 308.61 107.95 0) (effects (font (size 1.27 1.27)) (hide yes)))
  (property "Datasheet" "~" (at 308.61 107.95 0) (effects (font (size 1.27 1.27)) (hide yes)))
  (property "Description" "Light emitting diode" (at 308.61 107.95 0) (effects (font (size 1.27 1.27)) (hide yes)))
  (property "Sim.Pins" "1=K 2=A" (at 308.61 107.95 0) (effects (font (size 1.27 1.27)) (hide yes)))
  (pin "1")
  (pin "2"))
 (symbol
  (lib_id "Device:R_Network08")
  (at 115.57 149.86 0)
  (mirror x)
  (unit 1)
  (exclude_from_sim no)
  (in_bom yes)
  (on_board yes)
  (dnp no)
  (fields_autoplaced yes)
  (property "Reference" "RN9" (at 102.87 148.3359 0) (effects (font (size 1.27 1.27)) (justify right)))
  (property "Value" "4.7K" (at 102.87 150.8759 0) (effects (font (size 1.27 1.27)) (justify right)))
  (property "Footprint" "Resistor_THT:R_Array_SIP9" (at 127.635 149.86 90) (effects (font (size 1.27 1.27)) (hide yes)))
  (property "Datasheet" "http://www.vishay.com/docs/31509/csc.pdf" (at 115.57 149.86 0) (effects (font (size 1.27 1.27)) (hide yes)))
  (property "Description" "8 resistor network, star topology, bussed resistors, small symbol" (at 115.57 149.86 0) (effects (font (size 1.27 1.27)) (hide yes)))
  (pin "6")
  (pin "2")
  (pin "3")
  (pin "1")
  (pin "4")
  (pin "5")
  (pin "8")
  (pin "7")
  (pin "9"))
 (symbol
  (lib_name "LED_1")
  (lib_id "Device:LED")
  (at 257.81 111.76 270)
  (mirror x)
  (unit 1)
  (exclude_from_sim no)
  (in_bom yes)
  (on_board yes)
  (dnp no)
  (fields_autoplaced yes)
  (property "Reference" "D36" (at 254 112.0774 90) (effects (font (size 1.27 1.27)) (justify right)))
  (property "Value" "LED" (at 254 114.6174 90) (effects (font (size 1.27 1.27)) (justify right)))
  (property "Footprint" "LED_THT:LED_D3.0mm_Clear" (at 257.81 111.76 0) (effects (font (size 1.27 1.27)) (hide yes)))
  (property "Datasheet" "~" (at 257.81 111.76 0) (effects (font (size 1.27 1.27)) (hide yes)))
  (property "Description" "Light emitting diode" (at 257.81 111.76 0) (effects (font (size 1.27 1.27)) (hide yes)))
  (property "Sim.Pins" "1=K 2=A" (at 257.81 111.76 0) (effects (font (size 1.27 1.27)) (hide yes)))
  (pin "1")
  (pin "2"))
 (symbol
  (lib_id "Device:R_Network08")
  (at 220.98 158.75 0)
  (mirror x)
  (unit 1)
  (exclude_from_sim no)
  (in_bom yes)
  (on_board yes)
  (dnp no)
  (fields_autoplaced yes)
  (property "Reference" "RN7" (at 208.28 157.2259 0) (effects (font (size 1.27 1.27)) (justify right)))
  (property "Value" "4.7K" (at 208.28 159.7659 0) (effects (font (size 1.27 1.27)) (justify right)))
  (property "Footprint" "Resistor_THT:R_Array_SIP9" (at 233.045 158.75 90) (effects (font (size 1.27 1.27)) (hide yes)))
  (property "Datasheet" "http://www.vishay.com/docs/31509/csc.pdf" (at 220.98 158.75 0) (effects (font (size 1.27 1.27)) (hide yes)))
  (property "Description" "8 resistor network, star topology, bussed resistors, small symbol" (at 220.98 158.75 0) (effects (font (size 1.27 1.27)) (hide yes)))
  (pin "6")
  (pin "2")
  (pin "3")
  (pin "1")
  (pin "4")
  (pin "5")
  (pin "8")
  (pin "7")
  (pin "9"))
 (symbol
  (lib_name "LED_1")
  (lib_id "Device:LED")
  (at 198.12 110.49 270)
  (mirror x)
  (unit 1)
  (exclude_from_sim no)
  (in_bom yes)
  (on_board yes)
  (dnp no)
  (fields_autoplaced yes)
  (property "Reference" "D32" (at 194.31 110.8074 90) (effects (font (size 1.27 1.27)) (justify right)))
  (property "Value" "LED" (at 194.31 113.3474 90) (effects (font (size 1.27 1.27)) (justify right)))
  (property "Footprint" "LED_THT:LED_D3.0mm_Clear" (at 198.12 110.49 0) (effects (font (size 1.27 1.27)) (hide yes)))
  (property "Datasheet" "~" (at 198.12 110.49 0) (effects (font (size 1.27 1.27)) (hide yes)))
  (property "Description" "Light emitting diode" (at 198.12 110.49 0) (effects (font (size 1.27 1.27)) (hide yes)))
  (property "Sim.Pins" "1=K 2=A" (at 198.12 110.49 0) (effects (font (size 1.27 1.27)) (hide yes)))
  (pin "1")
  (pin "2"))
 (symbol
  (lib_name "LED_1")
  (lib_id "Device:LED")
  (at 74.93 111.76 270)
  (mirror x)
  (unit 1)
  (exclude_from_sim no)
  (in_bom yes)
  (on_board yes)
  (dnp no)
  (fields_autoplaced yes)
  (property "Reference" "D44" (at 71.12 112.0774 90) (effects (font (size 1.27 1.27)) (justify right)))
  (property "Value" "LED" (at 71.12 114.6174 90) (effects (font (size 1.27 1.27)) (justify right)))
  (property "Footprint" "LED_THT:LED_D3.0mm_Clear" (at 74.93 111.76 0) (effects (font (size 1.27 1.27)) (hide yes)))
  (property "Datasheet" "~" (at 74.93 111.76 0) (effects (font (size 1.27 1.27)) (hide yes)))
  (property "Description" "Light emitting diode" (at 74.93 111.76 0) (effects (font (size 1.27 1.27)) (hide yes)))
  (property "Sim.Pins" "1=K 2=A" (at 74.93 111.76 0) (effects (font (size 1.27 1.27)) (hide yes)))
  (pin "1")
  (pin "2"))
 (symbol
  (lib_name "LED_1")
  (lib_id "Device:LED")
  (at 266.7 105.41 270)
  (mirror x)
  (unit 1)
  (exclude_from_sim no)
  (in_bom yes)
  (on_board yes)
  (dnp no)
  (fields_autoplaced yes)
  (property "Reference" "D37" (at 262.89 105.7274 90) (effects (font (size 1.27 1.27)) (justify right)))
  (property "Value" "LED" (at 262.89 108.2674 90) (effects (font (size 1.27 1.27)) (justify right)))
  (property "Footprint" "LED_THT:LED_D3.0mm_Clear" (at 266.7 105.41 0) (effects (font (size 1.27 1.27)) (hide yes)))
  (property "Datasheet" "~" (at 266.7 105.41 0) (effects (font (size 1.27 1.27)) (hide yes)))
  (property "Description" "Light emitting diode" (at 266.7 105.41 0) (effects (font (size 1.27 1.27)) (hide yes)))
  (property "Sim.Pins" "1=K 2=A" (at 266.7 105.41 0) (effects (font (size 1.27 1.27)) (hide yes)))
  (pin "1")
  (pin "2"))
 (symbol
  (lib_name "LED_1")
  (lib_id "Device:LED")
  (at 83.82 105.41 270)
  (mirror x)
  (unit 1)
  (exclude_from_sim no)
  (in_bom yes)
  (on_board yes)
  (dnp no)
  (fields_autoplaced yes)
  (property "Reference" "D45" (at 80.01 105.7274 90) (effects (font (size 1.27 1.27)) (justify right)))
  (property "Value" "LED" (at 80.01 108.2674 90) (effects (font (size 1.27 1.27)) (justify right)))
  (property "Footprint" "LED_THT:LED_D3.0mm_Clear" (at 83.82 105.41 0) (effects (font (size 1.27 1.27)) (hide yes)))
  (property "Datasheet" "~" (at 83.82 105.41 0) (effects (font (size 1.27 1.27)) (hide yes)))
  (property "Description" "Light emitting diode" (at 83.82 105.41 0) (effects (font (size 1.27 1.27)) (hide yes)))
  (property "Sim.Pins" "1=K 2=A" (at 83.82 105.41 0) (effects (font (size 1.27 1.27)) (hide yes)))
  (pin "1")
  (pin "2"))
 (symbol
  (lib_name "LED_1")
  (lib_id "Device:LED")
  (at 134.62 104.14 270)
  (mirror x)
  (unit 1)
  (exclude_from_sim no)
  (in_bom yes)
  (on_board yes)
  (dnp no)
  (fields_autoplaced yes)
  (property "Reference" "D51" (at 130.81 104.4574 90) (effects (font (size 1.27 1.27)) (justify right)))
  (property "Value" "LED" (at 130.81 106.9974 90) (effects (font (size 1.27 1.27)) (justify right)))
  (property "Footprint" "LED_THT:LED_D3.0mm_Clear" (at 134.62 104.14 0) (effects (font (size 1.27 1.27)) (hide yes)))
  (property "Datasheet" "~" (at 134.62 104.14 0) (effects (font (size 1.27 1.27)) (hide yes)))
  (property "Description" "Light emitting diode" (at 134.62 104.14 0) (effects (font (size 1.27 1.27)) (hide yes)))
  (property "Sim.Pins" "1=K 2=A" (at 134.62 104.14 0) (effects (font (size 1.27 1.27)) (hide yes)))
  (pin "1")
  (pin "2"))
 (symbol
  (lib_name "LED_1")
  (lib_id "Device:LED")
  (at 142.24 110.49 270)
  (mirror x)
  (unit 1)
  (exclude_from_sim no)
  (in_bom yes)
  (on_board yes)
  (dnp no)
  (fields_autoplaced yes)
  (property "Reference" "D52" (at 138.43 110.8074 90) (effects (font (size 1.27 1.27)) (justify right)))
  (property "Value" "LED" (at 138.43 113.3474 90) (effects (font (size 1.27 1.27)) (justify right)))
  (property "Footprint" "LED_THT:LED_D3.0mm_Clear" (at 142.24 110.49 0) (effects (font (size 1.27 1.27)) (hide yes)))
  (property "Datasheet" "~" (at 142.24 110.49 0) (effects (font (size 1.27 1.27)) (hide yes)))
  (property "Description" "Light emitting diode" (at 142.24 110.49 0) (effects (font (size 1.27 1.27)) (hide yes)))
  (property "Sim.Pins" "1=K 2=A" (at 142.24 110.49 0) (effects (font (size 1.27 1.27)) (hide yes)))
  (pin "1")
  (pin "2"))
 (symbol
  (lib_id "power:GND")
  (at 105.41 158.75 0)
  (mirror y)
  (unit 1)
  (exclude_from_sim no)
  (in_bom yes)
  (on_board yes)
  (dnp no)
  (fields_autoplaced yes)
  (property "Reference" "#PWR0101" (at 105.41 165.1 0) (effects (font (size 1.27 1.27)) (hide yes)))
  (property "Value" "GND" (at 105.41 163.83 0) (effects (font (size 1.27 1.27))))
  (property "Footprint" "" (at 105.41 158.75 0) (effects (font (size 1.27 1.27)) (hide yes)))
  (property "Datasheet" "" (at 105.41 158.75 0) (effects (font (size 1.27 1.27)) (hide yes)))
  (property "Description" "Power symbol creates a global label with name \"GND\" , ground" (at 105.41 158.75 0) (effects (font (size 1.27 1.27)) (hide yes)))
  (pin "1"))
 (symbol
  (lib_name "LED_1")
  (lib_id "Device:LED")
  (at 91.44 111.76 270)
  (mirror x)
  (unit 1)
  (exclude_from_sim no)
  (in_bom yes)
  (on_board yes)
  (dnp no)
  (fields_autoplaced yes)
  (property "Reference" "D46" (at 87.63 112.0774 90) (effects (font (size 1.27 1.27)) (justify right)))
  (property "Value" "LED" (at 87.63 114.6174 90) (effects (font (size 1.27 1.27)) (justify right)))
  (property "Footprint" "LED_THT:LED_D3.0mm_Clear" (at 91.44 111.76 0) (effects (font (size 1.27 1.27)) (hide yes)))
  (property "Datasheet" "~" (at 91.44 111.76 0) (effects (font (size 1.27 1.27)) (hide yes)))
  (property "Description" "Light emitting diode" (at 91.44 111.76 0) (effects (font (size 1.27 1.27)) (hide yes)))
  (property "Sim.Pins" "1=K 2=A" (at 91.44 111.76 0) (effects (font (size 1.27 1.27)) (hide yes)))
  (pin "1")
  (pin "2"))
 (symbol
  (lib_id "power:GND")
  (at 326.39 148.59 0)
  (mirror y)
  (unit 1)
  (exclude_from_sim no)
  (in_bom yes)
  (on_board yes)
  (dnp no)
  (fields_autoplaced yes)
  (property "Reference" "#PWR0103" (at 326.39 154.94 0) (effects (font (size 1.27 1.27)) (hide yes)))
  (property "Value" "GND" (at 326.39 153.67 0) (effects (font (size 1.27 1.27))))
  (property "Footprint" "" (at 326.39 148.59 0) (effects (font (size 1.27 1.27)) (hide yes)))
  (property "Datasheet" "" (at 326.39 148.59 0) (effects (font (size 1.27 1.27)) (hide yes)))
  (property "Description" "Power symbol creates a global label with name \"GND\" , ground" (at 326.39 148.59 0) (effects (font (size 1.27 1.27)) (hide yes)))
  (pin "1"))
 (symbol
  (lib_name "LED_1")
  (lib_id "Device:LED")
  (at 181.61 110.49 270)
  (mirror x)
  (unit 1)
  (exclude_from_sim no)
  (in_bom yes)
  (on_board yes)
  (dnp no)
  (fields_autoplaced yes)
  (property "Reference" "D30" (at 177.8 110.8074 90) (effects (font (size 1.27 1.27)) (justify right)))
  (property "Value" "LED" (at 177.8 113.3474 90) (effects (font (size 1.27 1.27)) (justify right)))
  (property "Footprint" "LED_THT:LED_D3.0mm_Clear" (at 181.61 110.49 0) (effects (font (size 1.27 1.27)) (hide yes)))
  (property "Datasheet" "~" (at 181.61 110.49 0) (effects (font (size 1.27 1.27)) (hide yes)))
  (property "Description" "Light emitting diode" (at 181.61 110.49 0) (effects (font (size 1.27 1.27)) (hide yes)))
  (property "Sim.Pins" "1=K 2=A" (at 181.61 110.49 0) (effects (font (size 1.27 1.27)) (hide yes)))
  (pin "1")
  (pin "2"))
 (symbol
  (lib_name "LED_1")
  (lib_id "Device:LED")
  (at 190.5 104.14 270)
  (mirror x)
  (unit 1)
  (exclude_from_sim no)
  (in_bom yes)
  (on_board yes)
  (dnp no)
  (fields_autoplaced yes)
  (property "Reference" "D31" (at 186.69 104.4574 90) (effects (font (size 1.27 1.27)) (justify right)))
  (property "Value" "LED" (at 186.69 106.9974 90) (effects (font (size 1.27 1.27)) (justify right)))
  (property "Footprint" "LED_THT:LED_D3.0mm_Clear" (at 190.5 104.14 0) (effects (font (size 1.27 1.27)) (hide yes)))
  (property "Datasheet" "~" (at 190.5 104.14 0) (effects (font (size 1.27 1.27)) (hide yes)))
  (property "Description" "Light emitting diode" (at 190.5 104.14 0) (effects (font (size 1.27 1.27)) (hide yes)))
  (property "Sim.Pins" "1=K 2=A" (at 190.5 104.14 0) (effects (font (size 1.27 1.27)) (hide yes)))
  (pin "1")
  (pin "2"))
 (symbol
  (lib_id "power:GND")
  (at 210.82 166.37 0)
  (mirror y)
  (unit 1)
  (exclude_from_sim no)
  (in_bom yes)
  (on_board yes)
  (dnp no)
  (fields_autoplaced yes)
  (property "Reference" "#PWR0102" (at 210.82 172.72 0) (effects (font (size 1.27 1.27)) (hide yes)))
  (property "Value" "GND" (at 210.82 171.45 0) (effects (font (size 1.27 1.27))))
  (property "Footprint" "" (at 210.82 166.37 0) (effects (font (size 1.27 1.27)) (hide yes)))
  (property "Datasheet" "" (at 210.82 166.37 0) (effects (font (size 1.27 1.27)) (hide yes)))
  (property "Description" "Power symbol creates a global label with name \"GND\" , ground" (at 210.82 166.37 0) (effects (font (size 1.27 1.27)) (hide yes)))
  (pin "1")))
